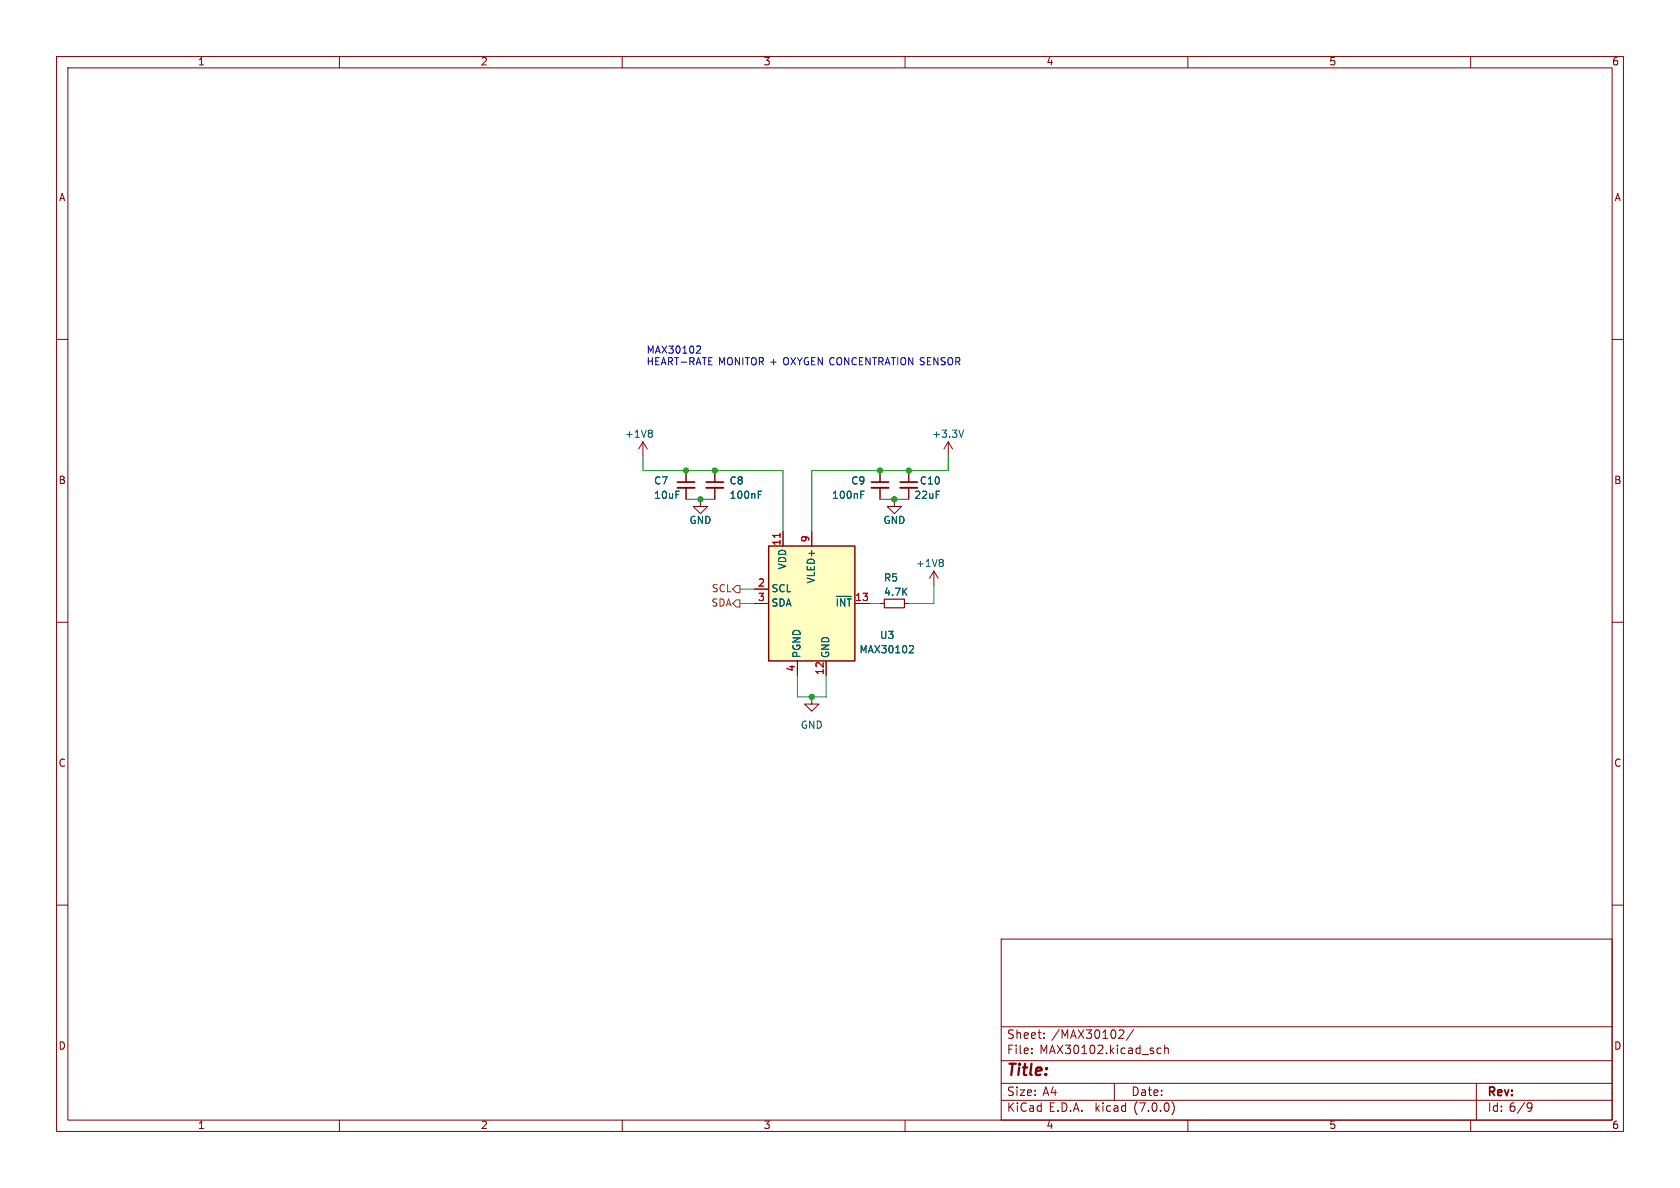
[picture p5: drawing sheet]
<svg xmlns="http://www.w3.org/2000/svg" width="297mm" height="210mm" viewBox="0 0 297 210" stroke-linecap="round" stroke-linejoin="round" font-family="sans-serif">
<g fill="none" stroke="#840000" stroke-width=".18">
<path d="M10 10h277v190h-277zM12 12h273v186h-273zM60 10v2M110 10v2M160 10v2M210 10v2M260 10v2M10 60h2M285 60h2M113.7 78.1l-.8 1.3M113.7 78.1v2.5M113.7 78.1l.7 1.3"/>
<path d="M167.6 78.1l-.7 1.3M167.6 78.1v2.5M167.6 78.1l.8 1.3M121.3 83.2v2M121.3 86.2v2.1M123.8 88.3v1.2h1.3l-1.3 1.3-1.2-1.3h1.2M126.4 83.2v2M126.4 86.2v2.1M138.4 94v2.5M143.5 94v2.5M155.6 83.2v2M155.6 86.2v2.1"/>
<path d="M158.1 88.3v1.2h-1.3l1.3 1.3 1.3-1.3h-1.3M160.7 83.2v2M160.7 86.2v2.1M10 110h2M133.3 106.7h2.6M133.3 104.1h2.6M141 116.8v2.6M146 116.8v2.6M151.1 106.7h2.6M155.6 106.7h.7M159.9 106.7h.8M165.1 101l-.8 1.2"/>
<path d="M165.1 101v2.5M165.1 101l.8 1.2M285 110h2M143.5 123.2v1.3h1.3l-1.3 1.2-1.3-1.2h1.3M10 160h2M285 160h2M177 166h108v32h-108zM60 198v2M110 198v2M160 198v2M177 194.5h108M177 191.5h108"/>
<path d="M177 187.5h108M177 181.5h108M182.4 186.1v.2M182.4 185.3v.2M184.6 183.4v.2M184.6 182.6v.2M197 191.5v3M198 182.1h.5l.2 .4-.9 1.1h.9M200.4 182l-1.3 1.9M204.5 186l.3 .3 .5-.1M205.3 185.3h-.5l-.3 .2M205.9 185.4l.2-.1h.4v1"/>
<path d="M205.9 184.8v1.5M207.2 194.7a1.72 1.72 0 0 1 0 2.3M210 198v2M260 198v2M261 191.5v6.5M270.3 195l.5 .1a.99 .99 0 0 1-.4 1.4h-.3M270.8 195.6l-.3 .3h-.2"/>
</g>
<path d="M156.3 105.9h3.6v1.5h-3.6z" fill="none" stroke="#840000" stroke-width=".2"/>
<path d="M115.1 76l.2 .3-.2 .3 .2 .2v.3l-.2 .2M170.4 76l-.5 1.3M134.1 86.8h.6M152.2 86.8h.6M166.5 98.9l.3 .2-.3 .3 .3 .3v.2l-.3 .3M147.8 105.4h2.7M148 105.9v1.2M149.4 105.9v1.2l-.8-1.2v1.2M149.8 105.9h.7M150.1 105.9v1.2M161 114.1l.4 .1 .1 .3-.8 .9h.8" fill="none" stroke="#006464" stroke-width=".18"/>
<path d="M119.8 86.2h3M124.8 86.2h3.1M154.1 86.2h3M159.1 86.2h3.1" fill="none" stroke="#840000" stroke-width=".33"/>
<path d="M119.8 85.2h3M124.8 85.2h3.1M154.1 85.2h3M159.1 85.2h3.1" fill="none" stroke="#840000" stroke-width=".3"/>
<path d="M135.9 96.5h15.2v20.3h-15.2z" fill="#ffffc2" stroke="#ffffc2" stroke-width=".18"/>
<path d="M135.9 96.5h15.2v20.3h-15.2z" fill="none" stroke="#840000" stroke-width=".25"/>
<path d="M137.9 94.3v.7" fill="none" stroke="#a90000" stroke-width=".18"/>
<path d="M130.2 106h.6v1.3h-.6l-.7-.6zM130.2 103.5h.6v1.3h-.6l-.7-.7z" fill="none" stroke="#725600" stroke-width=".18"/>
<path d="M123.3 61.2h.4l.2 .3-.8 .9h.8" fill="none" stroke="#0000c2" stroke-width=".18"/>
<path d="M113.7 80.6v2.6h24.7v10.8M121.3 88.3h5.1M155.6 88.3h5.1M167.6 80.6v2.6h-24.1v10.8M130.8 106.7h2.5M130.8 104.1h2.5M141 119.4v3.8h5v-3.8M153.7 106.7h1.9M165.1 103.5v3.2h-4.4" fill="none" stroke="#009600" stroke-width=".18"/>
<g fill="#009600" stroke="#009600" stroke-width=".18">
<circle cx="155.6" cy="83.2" r=".46"/>
<circle cx="143.5" cy="123.2" r=".46"/>
<circle cx="121.3" cy="83.2" r=".46"/>
<circle cx="158.1" cy="88.3" r=".46"/>
<circle cx="126.4" cy="83.2" r=".46"/>
<circle cx="160.7" cy="83.2" r=".46"/>
<circle cx="123.8" cy="88.3" r=".46"/>
</g>
<text font-size="2.8" fill="#840000" x="178" y="190.8">Title:</text>
<g font-size="2.1" fill="#840000">
<text x="178" y="183.9">Sheet:</text>
<text x="185.9" y="183.9">/MAX30102/</text>
<text x="178" y="186.6">File:</text>
<text x="183.8" y="186.6">MAX30102.kicad_sch</text>
<text x="178" y="196.8">KiCad</text>
<text x="178" y="194">Size:</text>
<text x="184.3" y="194">A4</text>
<text x="185.4" y="196.8">E.D.A.</text>
<text x="193.7" y="196.8">kicad</text>
<text x="200" y="194">Date:</text>
<text x="200.6" y="196.8">(7.0.0)</text>
<text x="263" y="194.2">Rev:</text>
<text x="263" y="196.8">Id: 6/9</text>
</g>
<g font-size="1.8" fill="#840000">
<text x="35" y="11.8">1</text>
<text x="85" y="11.8">2</text>
<text x="135" y="11.8">3</text>
<text x="185" y="11.8">4</text>
<text x="235" y="11.8">5</text>
<text x="285" y="11.8">6</text>
<text x="10.4" y="35.8">A</text>
<text x="285.4" y="35.8">A</text>
<text x="10.3" y="85.8">B</text>
<text x="285.3" y="85.8">B</text>
<text x="10.3" y="135.8">C</text>
<text x="285.3" y="135.8">C</text>
<text x="10.3" y="185.8">D</text>
<text x="285.3" y="185.8">D</text>
<text x="35" y="199.8">1</text>
<text x="85" y="199.8">2</text>
<text x="135" y="199.8">3</text>
<text x="185" y="199.8">4</text>
<text x="235" y="199.8">5</text>
<text x="285" y="199.8">6</text>
</g>
<g font-size="1.8" fill="#0000c2">
<text x="114.3" y="62.7">MAX30102</text>
<text x="114.3" y="64.8">HEART-RATE</text>
<text x="127" y="64.8">MONITOR +</text>
<text x="138.7" y="64.8">OXYGEN CONCENTRATION SENSOR</text>
</g>
<g font-size="1.8" fill="#006464">
<text x="110.4" y="77.7">+1V8</text>
<text x="164.7" y="77.7">+3.3V</text>
<text x="115.6" y="85.9">C7</text>
<text x="115.6" y="88.5">10uF</text>
<text x="128.9" y="85.9">C8</text>
<text x="128.9" y="88.5">100nF</text>
<text x="147" y="88.5">100nF</text>
<text x="150.4" y="85.9">C9</text>
<text x="161.6" y="88.5">22uF</text>
<text x="162.5" y="85.9">C10</text>
<text x="121.8" y="92.9">GND</text>
<text x="156.1" y="92.9">GND</text>
<text x="139.3" y="100.8" transform="rotate(-90 139.3 100.8)">VDD</text>
<text x="161.9" y="100.5">+1V8</text>
<text x="136.4" y="105">SCL</text>
<text x="136.4" y="107.5">SDA</text>
<text x="144.3" y="103.3" transform="rotate(-90 144.3 103.3)">VLED+</text>
<text x="156.2" y="103.1">R5</text>
<text x="156.2" y="105.6">4.7K</text>
<text x="155.5" y="113.2">U3</text>
<text x="141.8" y="116.3" transform="rotate(-90 141.8 116.3)">PGND</text>
<text x="146.9" y="116.3" transform="rotate(-90 146.9 116.3)">GND</text>
<text x="151.9" y="115.8">MAX30102</text>
<text x="141.5" y="129.1">GND</text>
</g>
<g font-size="1.8" fill="#a90000">
<text x="143.3" y="95.9" transform="rotate(-90 143.3 95.9)">9</text>
<text x="138.2" y="96.5" transform="rotate(-90 138.2 96.5)">11</text>
<text x="134" y="103.9">2</text>
<text x="134" y="106.4">3</text>
<text x="151.1" y="106.4">13</text>
<text x="140.7" y="118.8" transform="rotate(-90 140.7 118.8)">4</text>
<text x="145.8" y="119.4" transform="rotate(-90 145.8 119.4)">12</text>
</g>
<g font-size="1.8" fill="#725600">
<text x="125.7" y="107.5">SDA</text>
<text x="125.7" y="105">SCL</text>
</g>
</svg>
